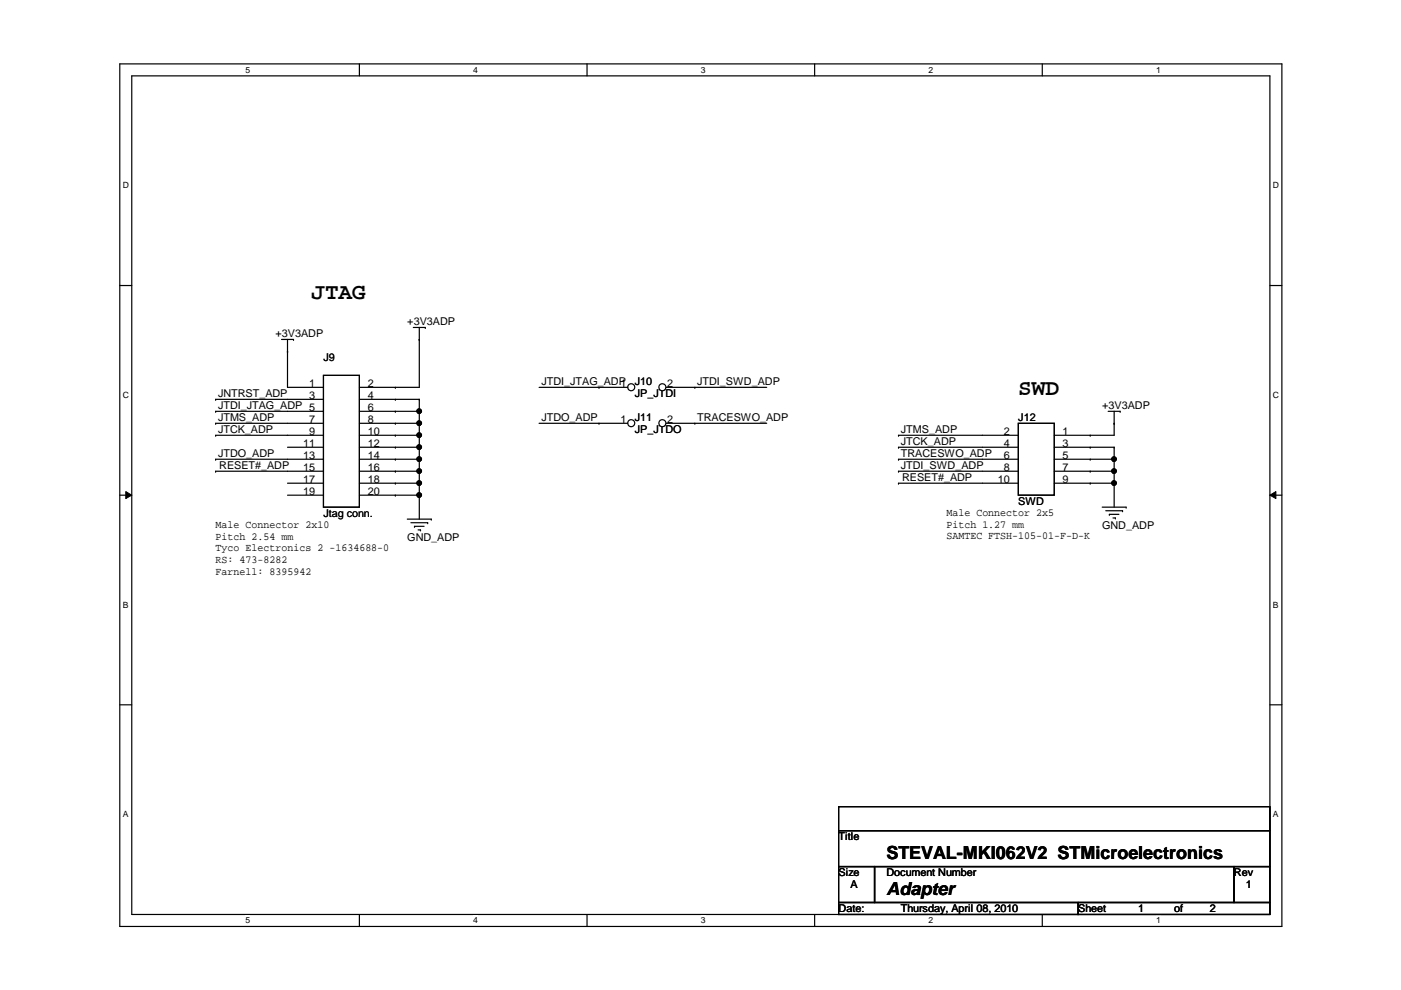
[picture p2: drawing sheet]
<svg xmlns="http://www.w3.org/2000/svg" width="297mm" height="210mm" viewBox="0 0 297 210" stroke-linecap="round" stroke-linejoin="round" font-family="sans-serif">
<path d="M25.4 13.5h246.4v182.9h-246.4zM27.9 16.1h241.3v177.8h-241.3z" fill="none" stroke="#000" stroke-width=".25"/>
<g fill="#fff">
<path d="M52.1 13.8h.9v2h-.9z"/>
<path d="M52.1 194.1h.9v2h-.9z"/>
</g>
<path d="M76.2 13.5v2.6M76.2 193.9v2.5" fill="none" stroke="#000" stroke-width=".25"/>
<g fill="#fff">
<path d="M100.3 13.8h1v2h-1z"/>
<path d="M100.3 194.1h1v2h-1z"/>
</g>
<path d="M124.5 13.5v2.6M124.5 193.9v2.5" fill="none" stroke="#000" stroke-width=".25"/>
<g fill="#fff">
<path d="M148.6 13.8h1v2h-1z"/>
<path d="M148.6 194.1h1v2h-1z"/>
</g>
<path d="M172.7 13.5v2.6M172.7 193.9v2.5" fill="none" stroke="#000" stroke-width=".25"/>
<g fill="#fff">
<path d="M196.9 13.8h.9v2h-.9z"/>
<path d="M196.9 194.1h.9v2h-.9z"/>
</g>
<path d="M221 13.5v2.6M221 193.9v2.5" fill="none" stroke="#000" stroke-width=".25"/>
<g fill="#fff">
<path d="M245.1 13.8h1v2h-1z"/>
<path d="M245.1 194.1h1v2h-1z"/>
<path d="M26 38.3h1.3v2h-1.3z"/>
<path d="M269.9 38.3h1.2v2h-1.2z"/>
<path d="M26 82.8h1.3v2h-1.3z"/>
<path d="M269.9 82.8h1.2v2h-1.2z"/>
</g>
<path d="M25.4 60.5h2.5M269.2 60.5h2.6" fill="none" stroke="#000" stroke-width=".25"/>
<g fill="#fff">
<path d="M26 127.2h1.2v2h-1.2z"/>
<path d="M269.9 127.2h1.2v2h-1.2z"/>
</g>
<path d="M25.4 105h2.5M269.2 105h2.6" fill="none" stroke="#000" stroke-width=".25"/>
<path d="M26.7 104.2l1.2 .8-1.2 .7zM269.2 105l1.3-.8v1.5z" fill="#000"/>
<path d="M26.7 104.2l1.2 .8-1.2 .7zM269.2 105l1.3-.8v1.5z" fill="none" stroke="#000" stroke-width=".21"/>
<g fill="#fff">
<path d="M26 171.7h1.2v2h-1.2z"/>
<path d="M269.9 171.7h1.2v2h-1.2z"/>
</g>
<g fill="none" stroke="#000" stroke-width=".25">
<path d="M59.7 72h2.5M61 74.5h.1M61 72v10.1h7.6M62.2 72h.1M68.6 79.6h7.6v27.9h-7.6zM87.6 69.4h2.6M88.9 72h.1M88.9 69.4v12.7h-12.7M90.2 69.4h.1M45.7 87.2h.1M45.7 89.7h.1M45.7 92.3h.1"/>
<path d="M45.7 97.4h.1M45.7 84.7h.1M45.7 99.9h.1M45.7 97.4h22.9M45.7 92.3h22.9M45.7 99.9h22.9M45.7 87.2h22.9M45.7 89.7h22.9M45.7 84.7h22.9M61 94.8h7.6M76.2 94.8h12.7M76.2 97.4h12.7"/>
<path d="M76.2 92.3h12.7M76.2 99.9h12.7M76.2 87.2h12.7M76.2 89.7h12.7M76.2 84.7h12.7M83.8 84.7h.1M83.8 87.2h.1M83.8 89.7h.1M83.8 92.3h.1M83.8 94.8h.1M83.8 97.4h.1M83.8 99.9h.1"/>
<path d="M83.8 82.1h.1M88.9 84.7h.1M88.9 89.7h.1M88.9 92.3h.1M88.9 94.8h.1M88.9 97.4h.1M88.9 99.9h.1M88.9 87.2h.1M88.9 84.7v25.4M114.3 89.7h12.7M114.3 82.1h12.7M127 82.1h.1"/>
<path d="M127 89.7h.1M147.3 82.1h.1M147.3 89.7h.1M147.3 89.7h15.3M147.3 82.1h15.3M190.5 94.8h.1M190.5 97.4h.1M190.5 92.3h.1M190.5 99.9h.1M190.5 94.8h25.4M190.5 97.4h25.4M190.5 92.3h25.4"/>
<path d="M190.5 99.9h25.4M215.9 89.7h7.6v15.3h-7.6zM223.5 94.8h12.7M223.5 97.4h12.7M223.5 99.9h12.7M231.1 92.3h.1M231.1 94.8h.1M231.1 97.4h.1M231.1 99.9h.1M235 87.2h2.5M236.2 99.9h.1M236.2 89.7h.1"/>
<path d="M236.2 94.8h.1M236.2 97.4h.1M236.2 87.2v5.1h-12.7M236.2 94.8v12.7M237.5 87.2h.1M61 102.4h7.6M61 105h7.6M76.2 102.4h12.7M76.2 105h12.7M83.8 102.4h.1M83.8 105h.1M86.4 110.1h5"/>
<path d="M87.1 110.8h3.6M87.9 111.6h.1M87.9 111.6h2M88.6 112.4h.6M88.9 105h.1M88.9 102.4h.1M89.2 112.4h.1M90.7 110.8h.1M91.4 110.1h.1M190.5 102.4h.1M190.5 102.4h25.4M223.5 102.4h12.7"/>
<path d="M231.1 102.4h.1M233.7 107.5h5.1M234.4 108.3h3.6M235.2 109.1h.1M235.2 109.1h2M236 109.8h.5M236.2 102.4h.1M236.5 109.8h.1M238 108.3h.1M238.8 107.5h.1M25.4 149.4h2.5M269.2 149.4h2.6"/>
<path d="M177.8 171h91.4v5.1h-91.4zM177.8 176.1h91.4v7.6h-91.4zM177.8 183.7h7.6v7.7h-7.6zM177.8 191.4h50.8v2.5h-50.8zM185.4 183.7h76.2v7.7h-76.2zM228.6 191.4h40.6v2.5h-40.6zM261.6 183.7h7.6v7.7h-7.6z"/>
<circle cx="88.9" cy="89.7" r=".49"/>
<circle cx="88.9" cy="99.9" r=".49"/>
<circle cx="88.9" cy="92.3" r=".49"/>
<circle cx="88.9" cy="97.3" r=".49"/>
<circle cx="88.9" cy="94.8" r=".49"/>
<circle cx="88.9" cy="87.2" r=".49"/>
<circle cx="236.2" cy="97.3" r=".49"/>
<circle cx="236.2" cy="99.9" r=".49"/>
<circle cx="88.9" cy="105" r=".49"/>
<circle cx="88.9" cy="102.4" r=".49"/>
<circle cx="236.2" cy="102.4" r=".49"/>
</g>
<g fill="#000">
<circle cx="88.9" cy="89.7" r=".49"/>
<circle cx="88.9" cy="99.9" r=".49"/>
<circle cx="88.9" cy="92.3" r=".49"/>
<circle cx="88.9" cy="97.3" r=".49"/>
<circle cx="88.9" cy="94.8" r=".49"/>
<circle cx="88.9" cy="87.2" r=".49"/>
<circle cx="236.2" cy="97.3" r=".49"/>
<circle cx="236.2" cy="99.9" r=".49"/>
<circle cx="88.9" cy="105" r=".49"/>
<circle cx="88.9" cy="102.4" r=".49"/>
<circle cx="236.2" cy="102.4" r=".49"/>
</g>
<circle cx="133.8" cy="89.7" r=".75" fill="#fff"/>
<g fill="none" stroke="#000" stroke-width=".25">
<path d="M127 89.7h6.1"/>
<circle cx="133.8" cy="89.7" r=".75"/>
</g>
<circle cx="140.4" cy="89.7" r=".75" fill="#fff"/>
<g fill="none" stroke="#000" stroke-width=".25">
<path d="M141.2 89.7h6.1"/>
<circle cx="140.4" cy="89.7" r=".75"/>
</g>
<circle cx="133.8" cy="82.1" r=".75" fill="#fff"/>
<g fill="none" stroke="#000" stroke-width=".25">
<path d="M127 82.1h6.1"/>
<circle cx="133.8" cy="82.1" r=".75"/>
</g>
<circle cx="140.4" cy="82.1" r=".75" fill="#fff"/>
<g fill="none" stroke="#000" stroke-width=".25">
<path d="M141.2 82.1h6.1"/>
<circle cx="88.9" cy="89.7" r=".49"/>
<circle cx="88.9" cy="99.9" r=".49"/>
<circle cx="88.9" cy="92.3" r=".49"/>
<circle cx="88.9" cy="97.3" r=".49"/>
<circle cx="88.9" cy="94.8" r=".49"/>
<circle cx="88.9" cy="87.2" r=".49"/>
<circle cx="140.4" cy="82.1" r=".75"/>
<circle cx="236.2" cy="97.3" r=".49"/>
<circle cx="236.2" cy="99.9" r=".49"/>
<circle cx="88.9" cy="105" r=".49"/>
<circle cx="88.9" cy="102.4" r=".49"/>
<circle cx="236.2" cy="102.4" r=".49"/>
</g>
<g fill="#000">
<circle cx="88.9" cy="89.7" r=".49"/>
<circle cx="88.9" cy="99.9" r=".49"/>
<circle cx="88.9" cy="92.3" r=".49"/>
<circle cx="88.9" cy="97.3" r=".49"/>
<circle cx="88.9" cy="94.8" r=".49"/>
<circle cx="88.9" cy="87.2" r=".49"/>
<circle cx="236.2" cy="97.3" r=".49"/>
<circle cx="236.2" cy="99.9" r=".49"/>
<circle cx="88.9" cy="105" r=".49"/>
<circle cx="88.9" cy="102.4" r=".49"/>
<circle cx="236.2" cy="102.4" r=".49"/>
</g>
<g font-size="4.8">
<text x="66" y="63.3">JTAG</text>
<text x="215.9" y="83.7">SWD</text>
</g>
<g font-size="3.8">
<text x="188" y="182.2">STEVAL-MKI062V2 STMicroelectronics</text>
<text x="188" y="189.7">Adapter</text>
</g>
<g font-size="2.3">
<text x="58.4" y="71.5">+3V3ADP</text>
<text x="86.4" y="69">+3V3ADP</text>
<text x="68.6" y="76.6">J9</text>
<text x="65.5" y="82.1">1</text>
<text x="78" y="82.1">2</text>
<text x="114.8" y="81.6">JTDI_JTAG_ADP</text>
<text x="131.6" y="82.1">1</text>
<text x="134.6" y="81.7">J10</text>
<text x="141.5" y="82.1">2</text>
<text x="147.8" y="81.6">JTDI_SWD_ADP</text>
<text x="46.2" y="86.7">JTDI_JTAG_ADP 5</text>
<text x="46.2" y="89.2">JTMS_ADP</text>
<text x="46.2" y="84.2">JNTRST_ADP</text>
<text x="65.5" y="84.6">3</text>
<text x="65.5" y="89.7">7</text>
<text x="78" y="84.6">4</text>
<text x="78" y="87.2">6</text>
<text x="78" y="89.7">8</text>
<text x="114.8" y="89.2">JTDO_ADP</text>
<text x="131.6" y="89.7">1</text>
<text x="134.6" y="84.2">JP_JTDI</text>
<text x="134.6" y="89.3">J11</text>
<text x="141.5" y="89.7">2</text>
<text x="147.8" y="89.2">TRACESWO_ADP</text>
<text x="215.9" y="89.3">J12</text>
<text x="233.7" y="86.7">+3V3ADP</text>
<text x="46.2" y="91.8">JTCK_ADP</text>
<text x="64.3" y="94.8">11</text>
<text x="65.5" y="92.2">9</text>
<text x="78" y="92.2">10</text>
<text x="78" y="94.8">12</text>
<text x="134.6" y="91.8">JP_JTDO</text>
<text x="191" y="94.3">JTCK_ADP</text>
<text x="191" y="91.8">JTMS_ADP</text>
<text x="212.8" y="92.2">2</text>
<text x="212.8" y="94.8">4</text>
<text x="225.3" y="92.2">1</text>
<text x="225.3" y="94.8">3</text>
<text x="46.2" y="96.9">JTDO_ADP</text>
<text x="46.5" y="99.4">RESET#_ADP</text>
<text x="64.3" y="97.3">13</text>
<text x="64.3" y="99.9">15</text>
<text x="78" y="97.3">14</text>
<text x="78" y="99.9">16</text>
<text x="191" y="96.9">TRACESWO_ADP</text>
<text x="191" y="99.4">JTDI_SWD_ADP</text>
<text x="191.3" y="101.9">RESET#_ADP</text>
<text x="212.8" y="97.3">6</text>
<text x="212.8" y="99.9">8</text>
<text x="225.3" y="97.3">5</text>
<text x="225.3" y="99.9">7</text>
<text x="64.3" y="102.4">17</text>
<text x="64.3" y="104.9">19</text>
<text x="78" y="102.4">18</text>
<text x="78" y="104.9">20</text>
<text x="211.6" y="102.4">10</text>
<text x="215.9" y="107.1">SWD</text>
<text x="225.3" y="102.4">9</text>
<text x="45.7" y="111.9">Male Connector 2x10</text>
<text x="68.6" y="109.6">Jtag conn.</text>
<text x="200.7" y="109.4">Male Connector 2x5</text>
<text x="200.7" y="111.9">Pitch 1.27 mm</text>
<text x="233.7" y="112.1">GND_ADP</text>
<text x="45.7" y="114.4">Pitch 2.54 mm</text>
<text x="45.7" y="116.9">Tyco Electronics 2 -1634688-0</text>
<text x="45.7" y="119.4">RS: 473-8282</text>
<text x="86.4" y="114.7">GND_ADP</text>
<text x="200.7" y="114.4">SAMTEC FTSH-105-01-F-D-K</text>
<text x="45.7" y="121.9">Farnell: 8395942</text>
<text x="177.8" y="178.2">Title</text>
<text x="177.8" y="185.8">Size</text>
<text x="188" y="185.8">Document Number</text>
<text x="261.6" y="185.8">Rev</text>
<text x="180.3" y="188.3">A</text>
<text x="264.2" y="188.3">1</text>
<text x="177.8" y="193.4">Date:</text>
<text x="191" y="193.4">Thursday, April 08, 2010</text>
<text x="228.6" y="193.4">Sheet</text>
<text x="241.3" y="193.4">1</text>
<text x="248.9" y="193.4">of</text>
<text x="256.5" y="193.4">2</text>
</g>
<g font-size="1.8">
<text x="52.1" y="15.4">5</text>
<text x="100.3" y="15.4">4</text>
<text x="148.6" y="15.4">3</text>
<text x="196.8" y="15.4">2</text>
<text x="245.1" y="15.4">1</text>
<text x="26" y="39.9">D</text>
<text x="269.9" y="39.9">D</text>
<text x="26" y="84.4">C</text>
<text x="269.9" y="84.4">C</text>
<text x="26" y="128.8">B</text>
<text x="269.9" y="128.8">B</text>
<text x="26" y="173.3">A</text>
<text x="269.9" y="173.3">A</text>
<text x="52.1" y="195.7">5</text>
<text x="100.3" y="195.7">4</text>
<text x="148.6" y="195.7">3</text>
<text x="196.8" y="195.7">2</text>
<text x="245.1" y="195.7">1</text>
</g>
</svg>
